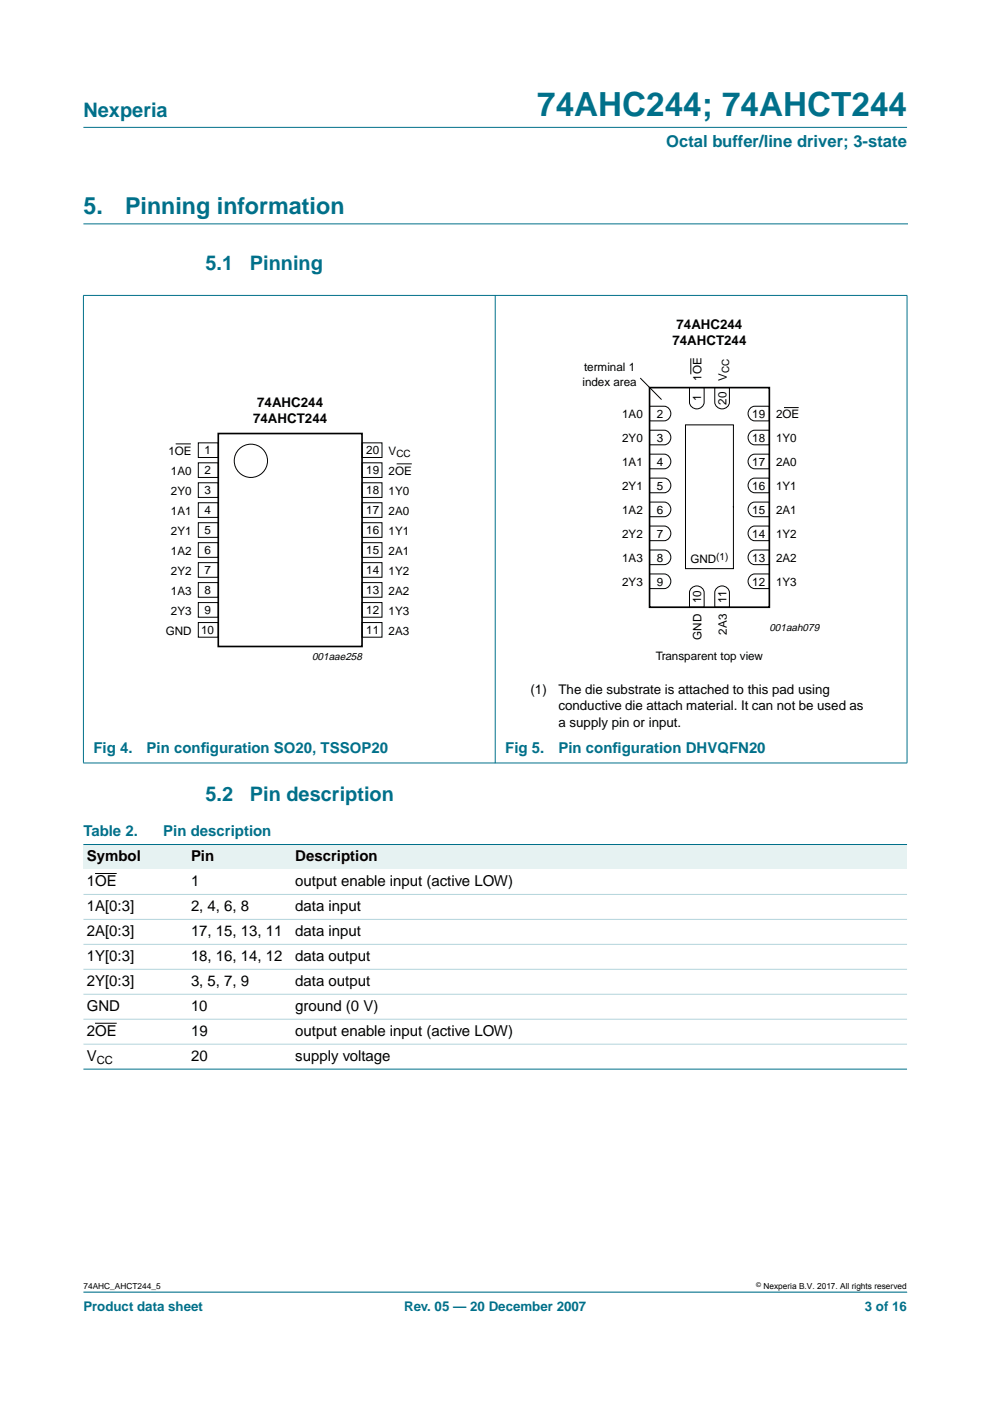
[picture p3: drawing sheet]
<svg xmlns="http://www.w3.org/2000/svg" width="210mm" height="297mm" viewBox="0 0 210 297" stroke-linecap="round" stroke-linejoin="round" font-family="sans-serif">
<path d="M17.7 47.5h174.7M192.3 273.9h-174.6" fill="none" stroke="#00708a" stroke-width=".21"/>
<g fill="#00708a" stroke="#00708a" stroke-width=".21">
<path d="M17.7 27h174.6z"/>
<path d="M17.7 62.7v99z"/>
<path d="M105 62.6v99.2z"/>
<path d="M192.3 62.7v99z"/>
<path d="M17.6 62.6h174.8z"/>
<path d="M17.6 161.8h174.8z"/>
</g>
<g fill="none" stroke="#000" stroke-width=".21">
<path d="M146.5 76v3.4M37.2 94.1h3.3M42 93.9h4.3v3.1h-4.3zM42 98.1h4.3v3.1h-4.3zM76.8 93.9h4.2v3.1h-4.2zM76.8 98.1h4.2v3.1h-4.2zM84.1 98.3h3.2M135.7 80.1l4.6 4.6M137.7 96.3h3.1a1.56 1.56 0 0 1 1.4 1.5 1.56 1.56 0 0 1-1.4 1.6h-3.1zM137.7 91.2h3.1a1.56 1.56 0 0 1 1.4 1.6 1.56 1.56 0 0 1-1.4 1.5h-3.1zM137.7 86.1h3.1a1.56 1.56 0 0 1 1.4 1.6 1.56 1.56 0 0 1-1.4 1.5h-3.1zM146.2 82.2h3.1v3.1a1.56 1.56 0 0 1-1.6 1.4 1.56 1.56 0 0 1-1.5-1.4z"/>
<path d="M151.5 82.2h3.2v3.1a1.56 1.56 0 0 1-1.6 1.4 1.56 1.56 0 0 1-1.6-1.4zM159.2 96.6l.8-.3h3.1v3.1h-3.1a1.57 1.57 0 0 1-1.3-1.1 1.57 1.57 0 0 1 .5-1.7zM159.2 91.5l.8-.3h3.1v3.1h-3.1a1.57 1.57 0 0 1-1.3-1.1 1.57 1.57 0 0 1 .5-1.7zM159.2 86.5l.8-.4h3.1v3.1h-3.1a1.57 1.57 0 0 1-1.3-1.1 1.57 1.57 0 0 1 .5-1.6zM166.2 86.4h3.1M42 102.4h4.3v3.1h-4.3zM42 106.6h4.3v3.1h-4.3zM42 110.8h4.3v3.1h-4.3zM42 115.1h4.3v3.1h-4.3zM42 119.3h4.3v3.1h-4.3zM76.8 119.3h4.2v3.1h-4.2zM76.8 110.8h4.2v3.1h-4.2z"/>
<path d="M76.8 115.1h4.2v3.1h-4.2zM76.8 102.4h4.2v3.1h-4.2zM76.8 106.6h4.2v3.1h-4.2zM137.7 116.6h3.1a1.56 1.56 0 0 1 1.4 1.6 1.56 1.56 0 0 1-1.4 1.5h-3.1zM137.7 111.5h3.1a1.56 1.56 0 0 1 1.4 1.6 1.56 1.56 0 0 1-1.4 1.5h-3.1zM137.7 106.5h3.1a1.56 1.56 0 0 1 1.4 1.5 1.56 1.56 0 0 1-1.4 1.6h-3.1zM137.7 101.4h3.1a1.56 1.56 0 0 1 1.4 1.5 1.56 1.56 0 0 1-1.4 1.6h-3.1zM145.3 107.3v13.3h10.2v-13.3M155.5 107.6v-17.5h-10.2v17.5M159.2 116.9l.8-.3h3.1v3.1h-3.1a1.57 1.57 0 0 1-1.3-1.1 1.57 1.57 0 0 1 .5-1.7zM159.2 111.9l.8-.4h3.1v3.1h-3.1a1.57 1.57 0 0 1-1.3-1.1 1.57 1.57 0 0 1 .5-1.6zM159.2 106.8l.8-.3h3.1v3.1h-3.1a1.57 1.57 0 0 1-1.3-1.2 1.57 1.57 0 0 1 .5-1.6z"/>
<path d="M159.2 101.7l.8-.3h3.1v3.1h-3.1a1.57 1.57 0 0 1-1.3-1.1 1.57 1.57 0 0 1 .5-1.7zM42 123.5h4.3v3.1h-4.3zM42 127.8h4.3v3.1h-4.3zM42 132h4.3v3.1h-4.3zM76.8 127.8h4.2v3.1h-4.2zM76.8 132h4.2v3.1h-4.2zM76.8 123.5h4.2v3.1h-4.2zM137.7 121.7h3.1a1.56 1.56 0 0 1 1.4 1.5 1.56 1.56 0 0 1-1.4 1.6h-3.1zM146.5 124.8a1.57 1.57 0 0 1 1.7-.5 1.57 1.57 0 0 1 1.1 1.3v3.1h-3.1v-3.1zM151.9 124.8a1.57 1.57 0 0 1 1.6-.5 1.57 1.57 0 0 1 1.2 1.3v3.1h-3.2v-3.1zM159.2 122l.8-.3h3.1v3.1h-3.1a1.57 1.57 0 0 1-1.3-1.1 1.57 1.57 0 0 1 .5-1.7z"/>
<circle cx="53.2" cy="97.7" r="3.5"/>
</g>
<path d="M46.3 91.9h30.5v45.2h-30.5zM137.7 82.2h25.4v46.5h-25.4z" fill="none" stroke="#000" stroke-width=".35"/>
<g fill="#e6f2f2">
<path d="M17.7 179.1h22.1v5.2h-22.1z" fill-rule="evenodd"/>
<path d="M39.8 179.1h22.1v5.2h-22.1z" fill-rule="evenodd"/>
<path d="M61.9 179.1h130.4v5.2h-130.4z" fill-rule="evenodd"/>
</g>
<path d="M20.2 185.2h4.5M20.2 216.9h4.5" fill="none" stroke="#000" stroke-width=".21"/>
<g fill="#00708a" stroke="#00708a" stroke-width=".21">
<path d="M17.7 179.1h174.6z"/>
<path d="M17.7 226.7h174.6z"/>
</g>
<g fill="#b3d4db" stroke="#b3d4db" stroke-width=".21">
<path d="M17.7 189.6h174.6z"/>
<path d="M17.7 194.9h174.6z"/>
<path d="M17.7 200.2h174.6z"/>
<path d="M17.7 205.5h174.6z"/>
<path d="M17.7 210.8h174.6z"/>
<path d="M17.7 216.1h174.6z"/>
<path d="M17.7 221.4h174.6z"/>
</g>
<text font-size="7.1" fill="#00708a" x="113.9" y="24.7">74AHC244; 74AHCT244</text>
<g font-size="4.9" fill="#00708a">
<text x="17.7" y="45.5">5.</text>
<text x="26.5" y="45.5">Pinning information</text>
</g>
<g font-size="4.2" fill="#00708a">
<text x="17.7" y="24.9">Nexperia</text>
<text x="43.6" y="57.3">5.1</text>
<text x="53" y="57.3">Pinning</text>
<text x="43.6" y="169.9">5.2</text>
<text x="53" y="169.9">Pin description</text>
</g>
<text font-size="3.5" fill="#00708a" x="141.3" y="31.1">Octal buffer/line driver; 3-state</text>
<g font-size="3.2" fill="#00708a">
<text x="19.8" y="159.6">Fig 4.</text>
<text x="31.1" y="159.6">Pin conf</text>
<text x="42.6" y="159.6">iguration SO20, TSSOP20</text>
<text x="107.1" y="159.6">Fig 5.</text>
<text x="118.4" y="159.6">Pin conf</text>
<text x="129.9" y="159.6">iguration DHVQFN20</text>
<text x="17.7" y="177.3">Table 2.</text>
<text x="34.6" y="177.3">Pin description</text>
</g>
<g font-size="3.2">
<text x="18.4" y="182.6">Symbol</text>
<text x="40.5" y="182.6">Pin</text>
<text x="62.6" y="182.6">Description</text>
<text x="18.4" y="187.9">1OE</text>
<text x="40.5" y="187.9">1</text>
<text x="62.6" y="187.9">output enable input (active LOW)</text>
<text x="18.4" y="193.2">1A[0:3]</text>
<text x="40.5" y="193.2">2, 4, 6, 8</text>
<text x="62.6" y="193.2">data input</text>
<text x="18.4" y="198.5">2A[0:3]</text>
<text x="18.4" y="203.7">1Y[0:3]</text>
<text x="40.5" y="198.5">17, 15, 13, 11</text>
<text x="40.5" y="203.7">18, 16, 14, 12</text>
<text x="62.6" y="198.5">data input</text>
<text x="62.6" y="203.7">data output</text>
<text x="18.4" y="209">2Y[0:3]</text>
<text x="40.5" y="209">3, 5, 7, 9</text>
<text x="62.6" y="209">data output</text>
<text x="18.4" y="214.3">GND</text>
<text x="40.5" y="214.3">10</text>
<text x="62.6" y="214.3">ground (0 V)</text>
<text x="18.4" y="219.6">2OE</text>
<text x="40.5" y="219.6">19</text>
<text x="62.6" y="219.6">output enable input (active LOW)</text>
<text x="18.4" y="224.9">V</text>
<text x="40.5" y="224.9">20</text>
<text x="62.6" y="224.9">supply voltage</text>
</g>
<g font-size="2.8">
<text x="143.4" y="69.8">74AHC244</text>
<text x="142.6" y="73.1">74AHCT244</text>
<text x="53.7" y="89.6">74AHCT244</text>
<text x="54.5" y="86.3">74AHC244</text>
<text x="112.5" y="147.1">(1)</text>
<text x="118.4" y="147.1">The die substrate is attached to this pad using</text>
<text x="118.4" y="150.6">conductive die attach material. It can not be used as</text>
<text x="118.4" y="154.1">a supply pin or input.</text>
</g>
<g font-size="2.8" fill="#00708a">
<text x="17.7" y="278">Product data sheet</text>
<text x="85.7" y="278">Rev. 05 — 20 December 2007</text>
<text x="183.4" y="278">3 of 16</text>
</g>
<g font-size="2.5">
<text x="123.5" y="81.7">index area</text>
<text x="123.8" y="78.7">terminal 1</text>
<text x="148.7" y="80.7" transform="rotate(-90 148.7 80.7)">1OE</text>
<text x="154.1" y="80.7" transform="rotate(-90 154.1 80.7)">V</text>
<text x="131.9" y="88.7">1A0</text>
<text x="139.3" y="88.6">2</text>
<text x="148.7" y="85.1" transform="rotate(-90 148.7 85.1)">1</text>
<text x="154" y="85.8" transform="rotate(-90 154 85.8)">20</text>
<text x="159.5" y="88.6">19</text>
<text x="164.5" y="88.7">2OE</text>
<text x="131.9" y="93.8">2Y0</text>
<text x="139.3" y="93.7">3</text>
<text x="159.5" y="93.7">18</text>
<text x="164.5" y="93.8">1Y0</text>
<text x="35.7" y="96.4">1OE</text>
<text x="36.2" y="100.7">1A0</text>
<text x="43.3" y="96.4">1</text>
<text x="43.3" y="100.6">2</text>
<text x="77.6" y="96.4">20</text>
<text x="77.6" y="100.6">19</text>
<text x="82.4" y="96.4">V</text>
<text x="82.4" y="100.7">2OE</text>
<text x="131.9" y="98.8">1A1</text>
<text x="139.3" y="98.8">4</text>
<text x="159.5" y="98.8">17</text>
<text x="164.5" y="98.8">2A0</text>
<text x="36.2" y="104.9">2Y0</text>
<text x="43.3" y="104.8">3</text>
<text x="77.6" y="104.8">18</text>
<text x="82.4" y="104.9">1Y0</text>
<text x="131.9" y="103.9">2Y1</text>
<text x="139.3" y="103.8">5</text>
<text x="159.5" y="103.8">16</text>
<text x="164.5" y="103.9">1Y1</text>
<text x="36.2" y="109.1">1A1</text>
<text x="36.2" y="113.4">2Y1</text>
<text x="43.3" y="109.1">4</text>
<text x="43.3" y="113.3">5</text>
<text x="77.6" y="113.3">16</text>
<text x="77.6" y="109.1">17</text>
<text x="82.4" y="109.1">2A0</text>
<text x="82.4" y="113.4">1Y1</text>
<text x="131.9" y="109">1A2</text>
<text x="139.3" y="108.9">6</text>
<text x="159.5" y="108.9">15</text>
<text x="164.5" y="109">2A1</text>
<text x="36.2" y="117.6">1A2</text>
<text x="43.3" y="117.5">6</text>
<text x="77.6" y="117.5">15</text>
<text x="82.4" y="117.6">2A1</text>
<text x="131.9" y="119.2">1A3</text>
<text x="131.9" y="114.1">2Y2</text>
<text x="139.3" y="119.1">8</text>
<text x="139.3" y="114">7</text>
<text x="146.4" y="119.4">GND</text>
<text x="159.5" y="119.1">13</text>
<text x="159.5" y="114">14</text>
<text x="164.5" y="119.2">2A2</text>
<text x="164.5" y="114.1">1Y2</text>
<text x="36.2" y="121.8">2Y2</text>
<text x="43.3" y="121.8">7</text>
<text x="43.3" y="126">8</text>
<text x="77.6" y="121.8">14</text>
<text x="77.6" y="126">13</text>
<text x="82.4" y="121.8">1Y2</text>
<text x="131.9" y="124.2">2Y3</text>
<text x="139.3" y="124.2">9</text>
<text x="159.5" y="124.2">12</text>
<text x="164.5" y="124.2">1Y3</text>
<text x="36.2" y="126.1">1A3</text>
<text x="36.2" y="130.3">2Y3</text>
<text x="43.3" y="130.2">9</text>
<text x="77.6" y="130.2">12</text>
<text x="82.4" y="126.1">2A2</text>
<text x="82.4" y="130.3">1Y3</text>
<text x="148.7" y="127.9" transform="rotate(-90 148.7 127.9)">10</text>
<text x="154" y="127.9" transform="rotate(-90 154 127.9)">11</text>
<text x="35.1" y="134.5">GND</text>
<text x="42.7" y="134.5">10</text>
<text x="77.6" y="134.5">11</text>
<text x="82.4" y="134.5">2A3</text>
<text x="148.7" y="135.6" transform="rotate(-90 148.7 135.6)">GND</text>
<text x="154.1" y="134.6" transform="rotate(-90 154.1 134.6)">2A3</text>
<text x="139.1" y="140">Transparent top view</text>
</g>
<text font-size="2.4" x="20.5" y="225.5">CC</text>
<g font-size="2.2">
<text x="163.1" y="133.8">001aah079</text>
<text x="66.2" y="139.9">001aae258</text>
</g>
<g font-size="2.1">
<text x="154.6" y="79.1" transform="rotate(-90 154.6 79.1)">CC</text>
<text x="84.1" y="96.9">CC</text>
<text x="151.9" y="118.7">(1)</text>
</g>
<g font-size="1.8">
<text x="17.7" y="273.4">74AHC_AHCT244_5</text>
<text x="161.9" y="273.4">Nexperia B.V. 2017. All rights reserved</text>
</g>
<text font-size="1.4" x="160.4" y="272.9">©</text>
</svg>
